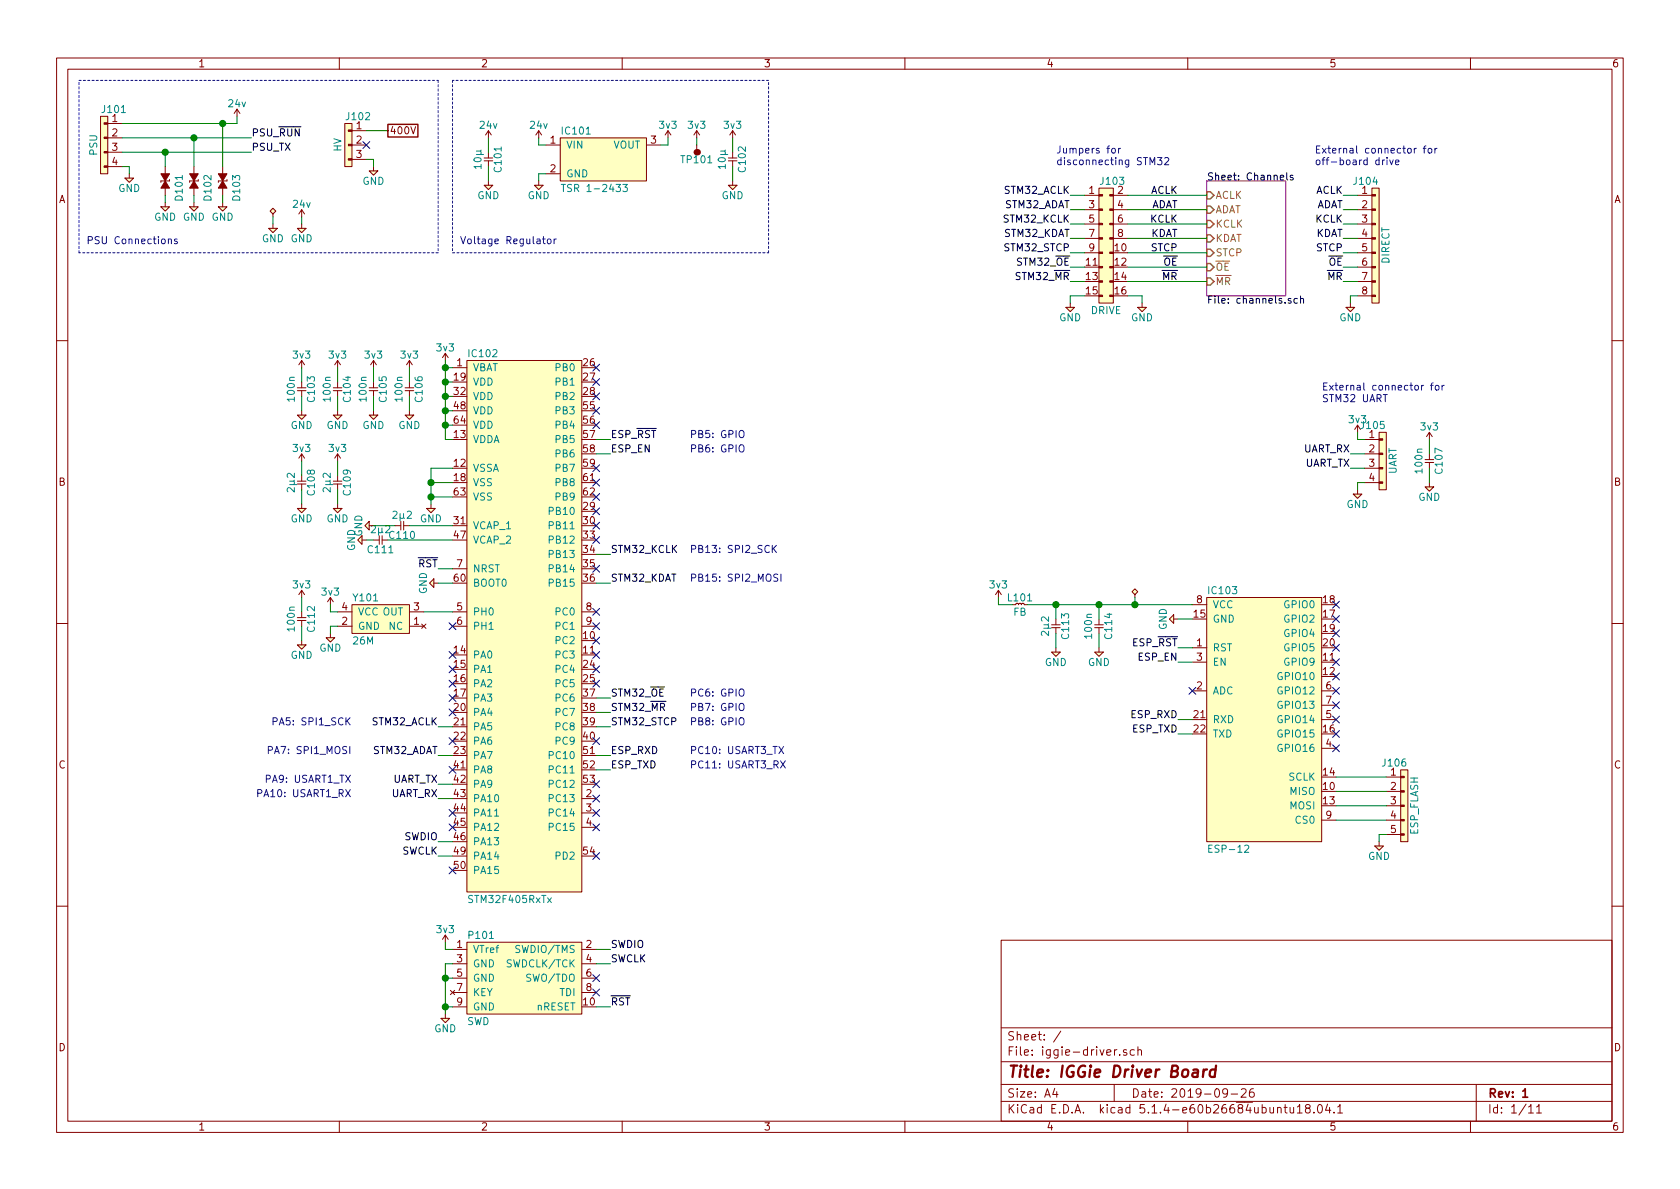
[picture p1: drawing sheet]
EESchema Schematic File Version 4
EELAYER 30 0
EELAYER END
$Descr A4 11693 8268
encoding utf-8
Sheet 1 11
Title "IGGie Driver Board"
Date "2019-09-26"
Rev "1"
Comp ""
Comment1 ""
Comment2 ""
Comment3 ""
Comment4 ""
$EndDescr
$Comp
L agg-kicad:CONN_01x03 J102
U 1 1
P 2450 900
F 0 "J102" H 2400 1000 50  0000 L CNN
F 1 "HV" V 2350 800 50  0000 C CNN
F 2 "agg:MOLEX-KK-254P-03" H 2450 900 50  0001 C CNN
F 3 "" H 2450 900 50  0001 C CNN
F 4 "1360131" H 2450 900 50  0001 C CNN "Farnell"
	1    2450 900 
	1    0    0    -1  
$EndComp
NoConn ~ 2550 1000
$Comp
L agg-kicad:GND #PWR0107
U 1 1
P 2600 1150
F 0 "#PWR0107" H 2470 1190 50  0001 L CNN
F 1 "GND" H 2600 1050 50  0000 C CNN
F 2 "" H 2600 1150 50  0001 C CNN
F 3 "" H 2600 1150 50  0001 C CNN
	1    2600 1150
	-1   0    0    -1  
$EndComp
Wire Wire Line
	2600 1150 2600 1100
Wire Wire Line
	2600 1100 2550 1100
Wire Wire Line
	2550 900  2700 900 
Text GLabel 2700 900  2    50   UnSpc ~ 0
400V
$Sheet
S 8400 1250 550  800 
U 636F06DD
F0 "Channels" 50
F1 "channels.sch" 50
F2 "~MR" I L 8400 1950 50 
F3 "STCP" I L 8400 1750 50 
F4 "~OE" I L 8400 1850 50 
F5 "ACLK" I L 8400 1350 50 
F6 "ADAT" I L 8400 1450 50 
F7 "KCLK" I L 8400 1550 50 
F8 "KDAT" I L 8400 1650 50 
$EndSheet
$Comp
L agg-kicad:PWR #FLG0101
U 1 1
P 1900 1500
F 0 "#FLG0101" H 1900 1660 50  0001 C CNN
F 1 "PWR" H 1900 1590 50  0001 C CNN
F 2 "" H 1900 1500 50  0001 C CNN
F 3 "" H 1900 1500 50  0001 C CNN
	1    1900 1500
	1    0    0    -1  
$EndComp
$Comp
L agg-kicad:GND #PWR0116
U 1 1
P 1900 1550
F 0 "#PWR0116" H 1770 1590 50  0001 L CNN
F 1 "GND" H 1900 1450 50  0000 C CNN
F 2 "" H 1900 1550 50  0001 C CNN
F 3 "" H 1900 1550 50  0001 C CNN
	1    1900 1550
	-1   0    0    -1  
$EndComp
Wire Wire Line
	1900 1550 1900 1500
$Comp
L agg-kicad:CONN_01x04 J101
U 1 1
P 750 850
F 0 "J101" H 700 950 50  0000 L CNN
F 1 "PSU" V 650 700 50  0000 C CNN
F 2 "agg:MOLEX-KK-254P-04" H 750 850 50  0001 C CNN
F 3 "" H 750 850 50  0001 C CNN
F 4 "1360132" H 750 850 50  0001 C CNN "Farnell"
	1    750  850 
	1    0    0    -1  
$EndComp
$Comp
L agg-kicad:24v #PWR0101
U 1 1
P 1650 800
F 0 "#PWR0101" H 1650 910 50  0001 L CNN
F 1 "24v" H 1650 890 50  0000 C CNN
F 2 "" H 1650 800 50  0001 C CNN
F 3 "" H 1650 800 50  0001 C CNN
	1    1650 800 
	1    0    0    -1  
$EndComp
Wire Wire Line
	850  850  1550 850 
Wire Wire Line
	1650 850  1650 800 
$Comp
L agg-kicad:GND #PWR0108
U 1 1
P 900 1200
F 0 "#PWR0108" H 770 1240 50  0001 L CNN
F 1 "GND" H 900 1100 50  0000 C CNN
F 2 "" H 900 1200 50  0001 C CNN
F 3 "" H 900 1200 50  0001 C CNN
	1    900  1200
	1    0    0    -1  
$EndComp
Wire Wire Line
	850  1150 900  1150
Wire Wire Line
	900  1150 900  1200
$Comp
L agg-kicad:ESD_DIODE D101
U 1 1
P 1150 1250
F 0 "D101" H 1100 1350 50  0000 L CNN
F 1 "ESD_DIODE" H 1100 1150 50  0001 L CNN
F 2 "agg:0603" H 1100 1050 50  0001 L CNN
F 3 "" H 1050 1250 50  0001 C CNN
F 4 "2368174" H 1100 950 50  0001 L CNN "Farnell"
F 5 "24V" H 1150 1250 50  0001 C CNN "Voltage"
	1    1150 1250
	0    1    1    0   
$EndComp
$Comp
L agg-kicad:ESD_DIODE D102
U 1 1
P 1350 1250
F 0 "D102" H 1300 1350 50  0000 L CNN
F 1 "ESD_DIODE" H 1300 1150 50  0001 L CNN
F 2 "agg:0603" H 1300 1050 50  0001 L CNN
F 3 "" H 1250 1250 50  0001 C CNN
F 4 "2368174" H 1300 950 50  0001 L CNN "Farnell"
F 5 "24V" H 1350 1250 50  0001 C CNN "Voltage"
	1    1350 1250
	0    1    1    0   
$EndComp
$Comp
L agg-kicad:ESD_DIODE D103
U 1 1
P 1550 1250
F 0 "D103" H 1500 1350 50  0000 L CNN
F 1 "ESD_DIODE" H 1500 1150 50  0001 L CNN
F 2 "agg:0603" H 1500 1050 50  0001 L CNN
F 3 "" H 1450 1250 50  0001 C CNN
F 4 "2368174" H 1500 950 50  0001 L CNN "Farnell"
F 5 "24V" H 1550 1250 50  0001 C CNN "Voltage"
	1    1550 1250
	0    1    1    0   
$EndComp
Wire Wire Line
	1150 1050 1150 1150
Wire Wire Line
	850  1050 1150 1050
Wire Wire Line
	1350 950  1350 1150
Wire Wire Line
	850  950  1350 950 
Wire Wire Line
	1650 850  1550 850 
Wire Wire Line
	1550 850  1550 1150
Connection ~ 1550 850 
$Comp
L agg-kicad:GND #PWR0112
U 1 1
P 1150 1400
F 0 "#PWR0112" H 1020 1440 50  0001 L CNN
F 1 "GND" H 1150 1300 50  0000 C CNN
F 2 "" H 1150 1400 50  0001 C CNN
F 3 "" H 1150 1400 50  0001 C CNN
	1    1150 1400
	1    0    0    -1  
$EndComp
$Comp
L agg-kicad:GND #PWR0113
U 1 1
P 1350 1400
F 0 "#PWR0113" H 1220 1440 50  0001 L CNN
F 1 "GND" H 1350 1300 50  0000 C CNN
F 2 "" H 1350 1400 50  0001 C CNN
F 3 "" H 1350 1400 50  0001 C CNN
	1    1350 1400
	1    0    0    -1  
$EndComp
$Comp
L agg-kicad:GND #PWR0114
U 1 1
P 1550 1400
F 0 "#PWR0114" H 1420 1440 50  0001 L CNN
F 1 "GND" H 1550 1300 50  0000 C CNN
F 2 "" H 1550 1400 50  0001 C CNN
F 3 "" H 1550 1400 50  0001 C CNN
	1    1550 1400
	1    0    0    -1  
$EndComp
Wire Wire Line
	1550 1350 1550 1400
Wire Wire Line
	1350 1400 1350 1350
Wire Wire Line
	1150 1350 1150 1400
Text Label 1750 950  0    50   ~ 0
PSU_~RUN
Text Label 1750 1050 0    50   ~ 0
PSU_TX
Wire Wire Line
	1350 950  1750 950 
Connection ~ 1350 950 
Wire Wire Line
	1750 1050 1150 1050
Connection ~ 1150 1050
Wire Notes Line
	550  550  3050 550 
Wire Notes Line
	3050 550  3050 1750
Wire Notes Line
	3050 1750 550  1750
Wire Notes Line
	550  1750 550  550 
Text Notes 600  1700 0    50   ~ 0
PSU Connections
$Comp
L agg-kicad:24v #PWR0115
U 1 1
P 2100 1500
F 0 "#PWR0115" H 2100 1610 50  0001 L CNN
F 1 "24v" H 2100 1590 50  0000 C CNN
F 2 "" H 2100 1500 50  0001 C CNN
F 3 "" H 2100 1500 50  0001 C CNN
	1    2100 1500
	1    0    0    -1  
$EndComp
$Comp
L agg-kicad:GND #PWR0117
U 1 1
P 2100 1550
F 0 "#PWR0117" H 1970 1590 50  0001 L CNN
F 1 "GND" H 2100 1450 50  0000 C CNN
F 2 "" H 2100 1550 50  0001 C CNN
F 3 "" H 2100 1550 50  0001 C CNN
	1    2100 1550
	-1   0    0    -1  
$EndComp
Wire Wire Line
	2100 1550 2100 1500
$Comp
L agg-kicad:TSR1 IC101
U 1 1
P 4200 1100
F 0 "IC101" H 3900 1300 50  0000 L CNN
F 1 "TSR 1-2433" H 3900 900 50  0000 L CNN
F 2 "agg:TSR1" H 3900 800 50  0001 L CNN
F 3 "http://www.tracopower.com/products/tsr1.pdf" H 3900 700 50  0001 L CNN
F 4 "1696319" H 4200 1100 50  0001 C CNN "Farnell"
	1    4200 1100
	1    0    0    -1  
$EndComp
$Comp
L agg-kicad:C C101
U 1 1
P 3400 1050
F 0 "C101" H 3450 1120 50  0000 C CNN
F 1 "10µ" H 3450 980 50  0000 C CNN
F 2 "agg:1210" H 3400 1050 50  0001 C CNN
F 3 "" H 3400 1050 50  0001 C CNN
F 4 "2781426" H 3400 1050 50  0001 C CNN "Farnell"
F 5 "50V" H 3400 1050 50  0001 C CNN "Voltage"
	1    3400 1050
	0    1    1    0   
$EndComp
$Comp
L agg-kicad:24v #PWR0103
U 1 1
P 3750 950
F 0 "#PWR0103" H 3750 1060 50  0001 L CNN
F 1 "24v" H 3750 1040 50  0000 C CNN
F 2 "" H 3750 950 50  0001 C CNN
F 3 "" H 3750 950 50  0001 C CNN
	1    3750 950 
	1    0    0    -1  
$EndComp
Wire Wire Line
	3750 950  3750 1000
Wire Wire Line
	3750 1000 3800 1000
$Comp
L agg-kicad:GND #PWR0110
U 1 1
P 3750 1250
F 0 "#PWR0110" H 3620 1290 50  0001 L CNN
F 1 "GND" H 3750 1150 50  0000 C CNN
F 2 "" H 3750 1250 50  0001 C CNN
F 3 "" H 3750 1250 50  0001 C CNN
	1    3750 1250
	-1   0    0    -1  
$EndComp
Wire Wire Line
	3750 1250 3750 1200
Wire Wire Line
	3750 1200 3800 1200
Wire Wire Line
	4600 1000 4650 1000
Wire Wire Line
	4650 1000 4650 950 
$Comp
L agg-kicad:TESTPAD TP101
U 1 1
P 4850 1000
F 0 "TP101" V 4950 1000 50  0000 C CNN
F 1 "TESTPAD" H 4850 925 50  0001 L CNN
F 2 "agg:TESTPAD" H 4850 850 50  0001 L CNN
F 3 "" H 4850 1000 50  0001 C CNN
	1    4850 1000
	0    1    1    0   
$EndComp
Wire Wire Line
	4850 950  4850 1000
$Comp
L agg-kicad:24v #PWR0102
U 1 1
P 3400 950
F 0 "#PWR0102" H 3400 1060 50  0001 L CNN
F 1 "24v" H 3400 1040 50  0000 C CNN
F 2 "" H 3400 950 50  0001 C CNN
F 3 "" H 3400 950 50  0001 C CNN
	1    3400 950 
	1    0    0    -1  
$EndComp
Wire Wire Line
	3400 1050 3400 950 
$Comp
L agg-kicad:GND #PWR0109
U 1 1
P 3400 1250
F 0 "#PWR0109" H 3270 1290 50  0001 L CNN
F 1 "GND" H 3400 1150 50  0000 C CNN
F 2 "" H 3400 1250 50  0001 C CNN
F 3 "" H 3400 1250 50  0001 C CNN
	1    3400 1250
	-1   0    0    -1  
$EndComp
Wire Wire Line
	3400 1250 3400 1150
$Comp
L agg-kicad:C C102
U 1 1
P 5100 1050
F 0 "C102" H 5150 1120 50  0000 C CNN
F 1 "10µ" H 5150 980 50  0000 C CNN
F 2 "agg:1210" H 5100 1050 50  0001 C CNN
F 3 "" H 5100 1050 50  0001 C CNN
F 4 "2781426" H 5100 1050 50  0001 C CNN "Farnell"
F 5 "50V" H 5100 1050 50  0001 C CNN "Voltage"
	1    5100 1050
	0    1    1    0   
$EndComp
$Comp
L agg-kicad:GND #PWR0111
U 1 1
P 5100 1250
F 0 "#PWR0111" H 4970 1290 50  0001 L CNN
F 1 "GND" H 5100 1150 50  0000 C CNN
F 2 "" H 5100 1250 50  0001 C CNN
F 3 "" H 5100 1250 50  0001 C CNN
	1    5100 1250
	-1   0    0    -1  
$EndComp
Wire Wire Line
	5100 1250 5100 1150
Wire Wire Line
	5100 1050 5100 950 
$Comp
L agg-kicad:3v3 #PWR0104
U 1 1
P 4650 950
F 0 "#PWR0104" H 4650 1060 50  0001 L CNN
F 1 "3v3" H 4650 1040 50  0000 C CNN
F 2 "" H 4650 950 50  0001 C CNN
F 3 "" H 4650 950 50  0001 C CNN
	1    4650 950 
	1    0    0    -1  
$EndComp
Wire Notes Line
	3150 550  3150 1750
Wire Notes Line
	3150 1750 5350 1750
Wire Notes Line
	5350 1750 5350 550 
Wire Notes Line
	5350 550  3150 550 
Text Notes 3200 1700 0    50   ~ 0
Voltage Regulator
$Comp
L agg-kicad:STM32F405RxTx IC102
U 1 1
P 3650 4350
F 0 "IC102" H 3250 6250 50  0000 L CNN
F 1 "STM32F405RxTx" H 3250 2450 50  0000 L CNN
F 2 "agg:LQFP-64" H 3250 2350 50  0001 L CNN
F 3 "http://www.st.com/st-web-ui/static/active/en/resource/technical/document/datasheet/DM00037051.pdf" H 3250 2250 50  0001 L CNN
F 4 "2064363" H 3250 2150 50  0001 L CNN "Farnell"
	1    3650 4350
	1    0    0    -1  
$EndComp
$Comp
L agg-kicad:SWD P101
U 1 1
P 3650 6800
F 0 "P101" H 3250 7100 50  0000 L CNN
F 1 "SWD" H 3250 6500 50  0000 L CNN
F 2 "agg:FTSH-105-01-F-D-K" H 3250 6400 50  0001 L CNN
F 3 "" H 4000 6600 50  0001 C CNN
F 4 "2856437" H 3650 6800 50  0001 C CNN "Farnell"
	1    3650 6800
	1    0    0    -1  
$EndComp
Wire Wire Line
	4150 6600 4250 6600
Wire Wire Line
	4150 6700 4250 6700
NoConn ~ 4150 6900
Wire Wire Line
	4150 7000 4250 7000
Text Label 4250 6600 0    50   ~ 0
SWDIO
Text Label 4250 6700 0    50   ~ 0
SWCLK
NoConn ~ 4150 6800
Text Label 4250 7000 0    50   ~ 0
~RST
$Comp
L agg-kicad:3v3 #PWR0151
U 1 1
P 3100 6550
F 0 "#PWR0151" H 3100 6660 50  0001 L CNN
F 1 "3v3" H 3100 6640 50  0000 C CNN
F 2 "" H 3100 6550 50  0001 C CNN
F 3 "" H 3100 6550 50  0001 C CNN
	1    3100 6550
	1    0    0    -1  
$EndComp
Wire Wire Line
	3100 6550 3100 6600
Wire Wire Line
	3100 6600 3150 6600
$Comp
L agg-kicad:GND #PWR0152
U 1 1
P 3100 7050
F 0 "#PWR0152" H 2970 7090 50  0001 L CNN
F 1 "GND" H 3100 6950 50  0000 C CNN
F 2 "" H 3100 7050 50  0001 C CNN
F 3 "" H 3100 7050 50  0001 C CNN
	1    3100 7050
	1    0    0    -1  
$EndComp
Wire Wire Line
	3100 7050 3100 7000
Wire Wire Line
	3100 6700 3150 6700
Wire Wire Line
	3150 6800 3100 6800
Connection ~ 3100 6800
Wire Wire Line
	3100 6800 3100 6700
Wire Wire Line
	3150 7000 3100 7000
Connection ~ 3100 7000
Wire Wire Line
	3100 7000 3100 6800
Text Label 3050 5850 2    50   ~ 0
SWDIO
Wire Wire Line
	3050 5850 3150 5850
Text Label 3050 5950 2    50   ~ 0
SWCLK
Wire Wire Line
	3050 5950 3150 5950
$Comp
L agg-kicad:3v3 #PWR0121
U 1 1
P 3100 2500
F 0 "#PWR0121" H 3100 2610 50  0001 L CNN
F 1 "3v3" H 3100 2590 50  0000 C CNN
F 2 "" H 3100 2500 50  0001 C CNN
F 3 "" H 3100 2500 50  0001 C CNN
	1    3100 2500
	1    0    0    -1  
$EndComp
Wire Wire Line
	3100 2500 3100 2550
Wire Wire Line
	3100 2950 3150 2950
Wire Wire Line
	3150 2850 3100 2850
Connection ~ 3100 2850
Wire Wire Line
	3100 2850 3100 2950
Wire Wire Line
	3100 2950 3100 3050
Wire Wire Line
	3100 3050 3150 3050
Connection ~ 3100 2950
Wire Wire Line
	3150 2750 3100 2750
Connection ~ 3100 2750
Wire Wire Line
	3100 2750 3100 2850
Wire Wire Line
	3150 2650 3100 2650
Connection ~ 3100 2650
Wire Wire Line
	3100 2650 3100 2750
Wire Wire Line
	3150 2550 3100 2550
Connection ~ 3100 2550
Wire Wire Line
	3100 2550 3100 2650
$Comp
L agg-kicad:GND #PWR0138
U 1 1
P 3000 3500
F 0 "#PWR0138" H 2870 3540 50  0001 L CNN
F 1 "GND" H 3000 3400 50  0000 C CNN
F 2 "" H 3000 3500 50  0001 C CNN
F 3 "" H 3000 3500 50  0001 C CNN
	1    3000 3500
	1    0    0    -1  
$EndComp
Wire Wire Line
	3000 3500 3000 3450
Wire Wire Line
	3000 3250 3150 3250
Wire Wire Line
	3150 3350 3000 3350
Connection ~ 3000 3350
Wire Wire Line
	3000 3350 3000 3250
Wire Wire Line
	3150 3450 3000 3450
Connection ~ 3000 3450
Wire Wire Line
	3000 3450 3000 3350
Wire Wire Line
	3150 3950 3050 3950
Text Label 3050 3950 2    50   ~ 0
~RST
$Comp
L agg-kicad:3v3 #PWR0105
U 1 1
P 4850 950
F 0 "#PWR0105" H 4850 1060 50  0001 L CNN
F 1 "3v3" H 4850 1040 50  0000 C CNN
F 2 "" H 4850 950 50  0001 C CNN
F 3 "" H 4850 950 50  0001 C CNN
	1    4850 950 
	1    0    0    -1  
$EndComp
$Comp
L agg-kicad:3v3 #PWR0106
U 1 1
P 5100 950
F 0 "#PWR0106" H 5100 1060 50  0001 L CNN
F 1 "3v3" H 5100 1040 50  0000 C CNN
F 2 "" H 5100 950 50  0001 C CNN
F 3 "" H 5100 950 50  0001 C CNN
	1    5100 950 
	1    0    0    -1  
$EndComp
$Comp
L agg-kicad:CONN_01x08 J104
U 1 1
P 9550 1350
F 0 "J104" H 9500 1450 50  0000 L CNN
F 1 "DIRECT" V 9450 1000 50  0000 C CNN
F 2 "agg:MOLEX-PICOBLADE-53398-0871" H 9550 1350 50  0001 C CNN
F 3 "" H 9550 1350 50  0001 C CNN
F 4 "1125371" H 9550 1350 50  0001 C CNN "Farnell"
	1    9550 1350
	-1   0    0    -1  
$EndComp
Wire Wire Line
	9450 1350 9350 1350
Wire Wire Line
	9450 1450 9350 1450
Wire Wire Line
	9450 1550 9350 1550
Wire Wire Line
	9450 1650 9350 1650
Wire Wire Line
	9450 1750 9350 1750
Wire Wire Line
	9450 1850 9350 1850
Wire Wire Line
	9450 1950 9350 1950
Text Label 8200 1350 2    50   ~ 0
ACLK
Text Label 8200 1450 2    50   ~ 0
ADAT
Text Label 8200 1550 2    50   ~ 0
KCLK
Text Label 8200 1650 2    50   ~ 0
KDAT
Text Label 8200 1750 2    50   ~ 0
STCP
Text Label 8200 1850 2    50   ~ 0
~OE
Text Label 8200 1950 2    50   ~ 0
~MR
Text Label 9350 1350 2    50   ~ 0
ACLK
Text Label 9350 1450 2    50   ~ 0
ADAT
Text Label 9350 1550 2    50   ~ 0
KCLK
Text Label 9350 1650 2    50   ~ 0
KDAT
Text Label 9350 1750 2    50   ~ 0
STCP
Text Label 9350 1850 2    50   ~ 0
~OE
Text Label 9350 1950 2    50   ~ 0
~MR
$Comp
L agg-kicad:GND #PWR0120
U 1 1
P 9400 2100
F 0 "#PWR0120" H 9270 2140 50  0001 L CNN
F 1 "GND" H 9400 2000 50  0000 C CNN
F 2 "" H 9400 2100 50  0001 C CNN
F 3 "" H 9400 2100 50  0001 C CNN
	1    9400 2100
	1    0    0    -1  
$EndComp
Wire Wire Line
	9450 2050 9400 2050
Wire Wire Line
	9400 2050 9400 2100
$Comp
L agg-kicad:CONN_02x08 J103
U 1 1
P 7750 1350
F 0 "J103" H 7650 1450 50  0000 L CNN
F 1 "DRIVE" H 7700 550 50  0000 C CNN
F 2 "agg:DIL-254P-16" H 7750 1350 50  0001 C CNN
F 3 "" H 7750 1350 50  0001 C CNN
F 4 "1593445" H 7750 1350 50  0001 C CNN "Farnell"
	1    7750 1350
	1    0    0    -1  
$EndComp
$Comp
L agg-kicad:GND #PWR0119
U 1 1
P 7950 2100
F 0 "#PWR0119" H 7820 2140 50  0001 L CNN
F 1 "GND" H 7950 2000 50  0000 C CNN
F 2 "" H 7950 2100 50  0001 C CNN
F 3 "" H 7950 2100 50  0001 C CNN
	1    7950 2100
	1    0    0    -1  
$EndComp
Wire Wire Line
	7850 2050 7950 2050
Wire Wire Line
	7950 2050 7950 2100
$Comp
L agg-kicad:GND #PWR0118
U 1 1
P 7450 2100
F 0 "#PWR0118" H 7320 2140 50  0001 L CNN
F 1 "GND" H 7450 2000 50  0000 C CNN
F 2 "" H 7450 2100 50  0001 C CNN
F 3 "" H 7450 2100 50  0001 C CNN
	1    7450 2100
	1    0    0    -1  
$EndComp
Wire Wire Line
	7450 2100 7450 2050
Wire Wire Line
	7450 2050 7550 2050
Wire Wire Line
	7850 1350 8400 1350
Wire Wire Line
	7850 1450 8400 1450
Wire Wire Line
	7850 1550 8400 1550
Wire Wire Line
	7850 1650 8400 1650
Wire Wire Line
	7850 1750 8400 1750
Wire Wire Line
	7850 1850 8400 1850
Wire Wire Line
	7850 1950 8400 1950
Text Notes 7350 1150 0    50   ~ 0
Jumpers for\ndisconnecting STM32
Wire Wire Line
	7550 1350 7450 1350
Wire Wire Line
	7550 1450 7450 1450
Wire Wire Line
	7550 1550 7450 1550
Wire Wire Line
	7550 1650 7450 1650
Wire Wire Line
	7550 1750 7450 1750
Wire Wire Line
	7550 1850 7450 1850
Wire Wire Line
	7550 1950 7450 1950
Text Label 7450 1850 2    50   ~ 0
STM32_~OE
Text Label 7450 1950 2    50   ~ 0
STM32_~MR
Text Label 7450 1750 2    50   ~ 0
STM32_STCP
Text Label 7450 1650 2    50   ~ 0
STM32_KDAT
Text Label 7450 1550 2    50   ~ 0
STM32_KCLK
Text Label 7450 1450 2    50   ~ 0
STM32_ADAT
Text Label 7450 1350 2    50   ~ 0
STM32_ACLK
Text Notes 9150 1150 0    50   ~ 0
External connector for\noff-board drive
$Comp
L agg-kicad:CONN_01x04 J105
U 1 1
P 9600 3050
F 0 "J105" H 9550 3150 50  0000 L CNN
F 1 "UART" V 9500 2900 50  0000 C CNN
F 2 "agg:MOLEX-PICOBLADE-53398-0471" H 9600 3050 50  0001 C CNN
F 3 "" H 9600 3050 50  0001 C CNN
F 4 "1125367" H 9600 3050 50  0001 C CNN "Farnell"
	1    9600 3050
	-1   0    0    -1  
$EndComp
$Comp
L agg-kicad:3v3 #PWR0130
U 1 1
P 9450 3000
F 0 "#PWR0130" H 9450 3110 50  0001 L CNN
F 1 "3v3" H 9450 3090 50  0000 C CNN
F 2 "" H 9450 3000 50  0001 C CNN
F 3 "" H 9450 3000 50  0001 C CNN
	1    9450 3000
	1    0    0    -1  
$EndComp
Wire Wire Line
	9450 3000 9450 3050
Wire Wire Line
	9450 3050 9500 3050
$Comp
L agg-kicad:GND #PWR0135
U 1 1
P 9450 3400
F 0 "#PWR0135" H 9320 3440 50  0001 L CNN
F 1 "GND" H 9450 3300 50  0000 C CNN
F 2 "" H 9450 3400 50  0001 C CNN
F 3 "" H 9450 3400 50  0001 C CNN
	1    9450 3400
	1    0    0    -1  
$EndComp
Wire Wire Line
	9450 3400 9450 3350
Wire Wire Line
	9450 3350 9500 3350
Wire Wire Line
	9500 3150 9400 3150
Wire Wire Line
	9400 3250 9500 3250
Text Label 9400 3150 2    50   ~ 0
UART_RX
Text Label 9400 3250 2    50   ~ 0
UART_TX
$Comp
L agg-kicad:C C107
U 1 1
P 9950 3150
F 0 "C107" H 10000 3220 50  0000 C CNN
F 1 "100n" H 10000 3080 50  0000 C CNN
F 2 "agg:0603" H 9950 3150 50  0001 C CNN
F 3 "" H 9950 3150 50  0001 C CNN
F 4 "2320803" H 9950 3150 50  0001 C CNN "Farnell"
F 5 "50V" H 9950 3150 50  0001 C CNN "Voltage"
	1    9950 3150
	0    1    1    0   
$EndComp
$Comp
L agg-kicad:GND #PWR0134
U 1 1
P 9950 3350
F 0 "#PWR0134" H 9820 3390 50  0001 L CNN
F 1 "GND" H 9950 3250 50  0000 C CNN
F 2 "" H 9950 3350 50  0001 C CNN
F 3 "" H 9950 3350 50  0001 C CNN
	1    9950 3350
	-1   0    0    -1  
$EndComp
Wire Wire Line
	9950 3350 9950 3250
Wire Wire Line
	9950 3150 9950 3050
$Comp
L agg-kicad:3v3 #PWR0131
U 1 1
P 9950 3050
F 0 "#PWR0131" H 9950 3160 50  0001 L CNN
F 1 "3v3" H 9950 3140 50  0000 C CNN
F 2 "" H 9950 3050 50  0001 C CNN
F 3 "" H 9950 3050 50  0001 C CNN
	1    9950 3050
	1    0    0    -1  
$EndComp
Text Notes 9200 2800 0    50   ~ 0
External connector for\nSTM32 UART
$Comp
L agg-kicad:C C103
U 1 1
P 2100 2650
F 0 "C103" H 2150 2720 50  0000 C CNN
F 1 "100n" H 2150 2580 50  0000 C CNN
F 2 "agg:0603" H 2100 2650 50  0001 C CNN
F 3 "" H 2100 2650 50  0001 C CNN
F 4 "2320803" H 2100 2650 50  0001 C CNN "Farnell"
F 5 "50V" H 2100 2650 50  0001 C CNN "Voltage"
	1    2100 2650
	0    1    1    0   
$EndComp
$Comp
L agg-kicad:GND #PWR0126
U 1 1
P 2100 2850
F 0 "#PWR0126" H 1970 2890 50  0001 L CNN
F 1 "GND" H 2100 2750 50  0000 C CNN
F 2 "" H 2100 2850 50  0001 C CNN
F 3 "" H 2100 2850 50  0001 C CNN
	1    2100 2850
	-1   0    0    -1  
$EndComp
Wire Wire Line
	2100 2850 2100 2750
Wire Wire Line
	2100 2650 2100 2550
$Comp
L agg-kicad:3v3 #PWR0122
U 1 1
P 2100 2550
F 0 "#PWR0122" H 2100 2660 50  0001 L CNN
F 1 "3v3" H 2100 2640 50  0000 C CNN
F 2 "" H 2100 2550 50  0001 C CNN
F 3 "" H 2100 2550 50  0001 C CNN
	1    2100 2550
	1    0    0    -1  
$EndComp
$Comp
L agg-kicad:C C104
U 1 1
P 2350 2650
F 0 "C104" H 2400 2720 50  0000 C CNN
F 1 "100n" H 2400 2580 50  0000 C CNN
F 2 "agg:0603" H 2350 2650 50  0001 C CNN
F 3 "" H 2350 2650 50  0001 C CNN
F 4 "2320803" H 2350 2650 50  0001 C CNN "Farnell"
F 5 "50V" H 2350 2650 50  0001 C CNN "Voltage"
	1    2350 2650
	0    1    1    0   
$EndComp
$Comp
L agg-kicad:GND #PWR0127
U 1 1
P 2350 2850
F 0 "#PWR0127" H 2220 2890 50  0001 L CNN
F 1 "GND" H 2350 2750 50  0000 C CNN
F 2 "" H 2350 2850 50  0001 C CNN
F 3 "" H 2350 2850 50  0001 C CNN
	1    2350 2850
	-1   0    0    -1  
$EndComp
Wire Wire Line
	2350 2850 2350 2750
Wire Wire Line
	2350 2650 2350 2550
$Comp
L agg-kicad:3v3 #PWR0123
U 1 1
P 2350 2550
F 0 "#PWR0123" H 2350 2660 50  0001 L CNN
F 1 "3v3" H 2350 2640 50  0000 C CNN
F 2 "" H 2350 2550 50  0001 C CNN
F 3 "" H 2350 2550 50  0001 C CNN
	1    2350 2550
	1    0    0    -1  
$EndComp
$Comp
L agg-kicad:C C105
U 1 1
P 2600 2650
F 0 "C105" H 2650 2720 50  0000 C CNN
F 1 "100n" H 2650 2580 50  0000 C CNN
F 2 "agg:0603" H 2600 2650 50  0001 C CNN
F 3 "" H 2600 2650 50  0001 C CNN
F 4 "2320803" H 2600 2650 50  0001 C CNN "Farnell"
F 5 "50V" H 2600 2650 50  0001 C CNN "Voltage"
	1    2600 2650
	0    1    1    0   
$EndComp
$Comp
L agg-kicad:GND #PWR0128
U 1 1
P 2600 2850
F 0 "#PWR0128" H 2470 2890 50  0001 L CNN
F 1 "GND" H 2600 2750 50  0000 C CNN
F 2 "" H 2600 2850 50  0001 C CNN
F 3 "" H 2600 2850 50  0001 C CNN
	1    2600 2850
	-1   0    0    -1  
$EndComp
Wire Wire Line
	2600 2850 2600 2750
Wire Wire Line
	2600 2650 2600 2550
$Comp
L agg-kicad:3v3 #PWR0124
U 1 1
P 2600 2550
F 0 "#PWR0124" H 2600 2660 50  0001 L CNN
F 1 "3v3" H 2600 2640 50  0000 C CNN
F 2 "" H 2600 2550 50  0001 C CNN
F 3 "" H 2600 2550 50  0001 C CNN
	1    2600 2550
	1    0    0    -1  
$EndComp
$Comp
L agg-kicad:C C106
U 1 1
P 2850 2650
F 0 "C106" H 2900 2720 50  0000 C CNN
F 1 "100n" H 2900 2580 50  0000 C CNN
F 2 "agg:0603" H 2850 2650 50  0001 C CNN
F 3 "" H 2850 2650 50  0001 C CNN
F 4 "2320803" H 2850 2650 50  0001 C CNN "Farnell"
F 5 "50V" H 2850 2650 50  0001 C CNN "Voltage"
	1    2850 2650
	0    1    1    0   
$EndComp
$Comp
L agg-kicad:GND #PWR0129
U 1 1
P 2850 2850
F 0 "#PWR0129" H 2720 2890 50  0001 L CNN
F 1 "GND" H 2850 2750 50  0000 C CNN
F 2 "" H 2850 2850 50  0001 C CNN
F 3 "" H 2850 2850 50  0001 C CNN
	1    2850 2850
	-1   0    0    -1  
$EndComp
Wire Wire Line
	2850 2850 2850 2750
Wire Wire Line
	2850 2650 2850 2550
$Comp
L agg-kicad:3v3 #PWR0125
U 1 1
P 2850 2550
F 0 "#PWR0125" H 2850 2660 50  0001 L CNN
F 1 "3v3" H 2850 2640 50  0000 C CNN
F 2 "" H 2850 2550 50  0001 C CNN
F 3 "" H 2850 2550 50  0001 C CNN
	1    2850 2550
	1    0    0    -1  
$EndComp
$Comp
L agg-kicad:C C108
U 1 1
P 2100 3300
F 0 "C108" H 2150 3370 50  0000 C CNN
F 1 "2µ2" H 2150 3230 50  0000 C CNN
F 2 "agg:0603" H 2100 3300 50  0001 C CNN
F 3 "" H 2100 3300 50  0001 C CNN
F 4 "2346896" H 2100 3300 50  0001 C CNN "Farnell"
	1    2100 3300
	0    1    1    0   
$EndComp
$Comp
L agg-kicad:GND #PWR0136
U 1 1
P 2100 3500
F 0 "#PWR0136" H 1970 3540 50  0001 L CNN
F 1 "GND" H 2100 3400 50  0000 C CNN
F 2 "" H 2100 3500 50  0001 C CNN
F 3 "" H 2100 3500 50  0001 C CNN
	1    2100 3500
	-1   0    0    -1  
$EndComp
Wire Wire Line
	2100 3500 2100 3400
Wire Wire Line
	2100 3300 2100 3200
$Comp
L agg-kicad:3v3 #PWR0132
U 1 1
P 2100 3200
F 0 "#PWR0132" H 2100 3310 50  0001 L CNN
F 1 "3v3" H 2100 3290 50  0000 C CNN
F 2 "" H 2100 3200 50  0001 C CNN
F 3 "" H 2100 3200 50  0001 C CNN
	1    2100 3200
	1    0    0    -1  
$EndComp
$Comp
L agg-kicad:C C109
U 1 1
P 2350 3300
F 0 "C109" H 2400 3370 50  0000 C CNN
F 1 "2µ2" H 2400 3230 50  0000 C CNN
F 2 "agg:0603" H 2350 3300 50  0001 C CNN
F 3 "" H 2350 3300 50  0001 C CNN
F 4 "2346896" H 2350 3300 50  0001 C CNN "Farnell"
	1    2350 3300
	0    1    1    0   
$EndComp
$Comp
L agg-kicad:GND #PWR0137
U 1 1
P 2350 3500
F 0 "#PWR0137" H 2220 3540 50  0001 L CNN
F 1 "GND" H 2350 3400 50  0000 C CNN
F 2 "" H 2350 3500 50  0001 C CNN
F 3 "" H 2350 3500 50  0001 C CNN
	1    2350 3500
	-1   0    0    -1  
$EndComp
Wire Wire Line
	2350 3500 2350 3400
Wire Wire Line
	2350 3300 2350 3200
$Comp
L agg-kicad:3v3 #PWR0133
U 1 1
P 2350 3200
F 0 "#PWR0133" H 2350 3310 50  0001 L CNN
F 1 "3v3" H 2350 3290 50  0000 C CNN
F 2 "" H 2350 3200 50  0001 C CNN
F 3 "" H 2350 3200 50  0001 C CNN
	1    2350 3200
	1    0    0    -1  
$EndComp
$Comp
L agg-kicad:C C110
U 1 1
P 2850 3650
F 0 "C110" H 2900 3720 50  0000 C CNN
F 1 "2µ2" H 2900 3580 50  0000 C CNN
F 2 "agg:0603" H 2850 3650 50  0001 C CNN
F 3 "" H 2850 3650 50  0001 C CNN
F 4 "2346896" H 2850 3650 50  0001 C CNN "Farnell"
	1    2850 3650
	-1   0    0    1   
$EndComp
$Comp
L agg-kicad:C C111
U 1 1
P 2700 3750
F 0 "C111" H 2750 3820 50  0000 C CNN
F 1 "2µ2" H 2750 3680 50  0000 C CNN
F 2 "agg:0603" H 2700 3750 50  0001 C CNN
F 3 "" H 2700 3750 50  0001 C CNN
F 4 "2346896" H 2700 3750 50  0001 C CNN "Farnell"
	1    2700 3750
	-1   0    0    1   
$EndComp
Wire Wire Line
	2850 3650 3150 3650
Wire Wire Line
	3150 3750 2700 3750
$Comp
L agg-kicad:GND #PWR0140
U 1 1
P 2550 3750
F 0 "#PWR0140" H 2420 3790 50  0001 L CNN
F 1 "GND" H 2550 3650 50  0000 C CNN
F 2 "" H 2550 3750 50  0001 C CNN
F 3 "" H 2550 3750 50  0001 C CNN
	1    2550 3750
	0    1    1    0   
$EndComp
Wire Wire Line
	2550 3750 2600 3750
$Comp
L agg-kicad:GND #PWR0139
U 1 1
P 2600 3650
F 0 "#PWR0139" H 2470 3690 50  0001 L CNN
F 1 "GND" H 2600 3550 50  0000 C CNN
F 2 "" H 2600 3650 50  0001 C CNN
F 3 "" H 2600 3650 50  0001 C CNN
	1    2600 3650
	0    1    1    0   
$EndComp
Wire Wire Line
	2600 3650 2750 3650
$Comp
L agg-kicad:GND #PWR0141
U 1 1
P 3050 4050
F 0 "#PWR0141" H 2920 4090 50  0001 L CNN
F 1 "GND" H 3050 3950 50  0000 C CNN
F 2 "" H 3050 4050 50  0001 C CNN
F 3 "" H 3050 4050 50  0001 C CNN
	1    3050 4050
	0    1    1    0   
$EndComp
Wire Wire Line
	3050 4050 3150 4050
$Comp
L agg-kicad:TCXO Y101
U 1 1
P 2650 4250
F 0 "Y101" H 2450 4350 50  0000 L CNN
F 1 "26M" H 2450 4050 50  0000 L CNN
F 2 "agg:XTAL-25x20" H 2450 4250 50  0001 C CNN
F 3 "http://www.farnell.com/datasheets/2713166.pdf" H 2450 4250 50  0001 C CNN
F 4 "2986171" H 2450 3950 50  0001 L CNN "Farnell"
	1    2650 4250
	1    0    0    -1  
$EndComp
Wire Wire Line
	2950 4250 3150 4250
NoConn ~ 3150 4350
$Comp
L agg-kicad:C C112
U 1 1
P 2100 4250
F 0 "C112" H 2150 4320 50  0000 C CNN
F 1 "100n" H 2150 4180 50  0000 C CNN
F 2 "agg:0603" H 2100 4250 50  0001 C CNN
F 3 "" H 2100 4250 50  0001 C CNN
F 4 "2320803" H 2100 4250 50  0001 C CNN "Farnell"
F 5 "50V" H 2100 4250 50  0001 C CNN "Voltage"
	1    2100 4250
	0    1    1    0   
$EndComp
$Comp
L agg-kicad:GND #PWR0147
U 1 1
P 2100 4450
F 0 "#PWR0147" H 1970 4490 50  0001 L CNN
F 1 "GND" H 2100 4350 50  0000 C CNN
F 2 "" H 2100 4450 50  0001 C CNN
F 3 "" H 2100 4450 50  0001 C CNN
	1    2100 4450
	-1   0    0    -1  
$EndComp
Wire Wire Line
	2100 4450 2100 4350
Wire Wire Line
	2100 4250 2100 4150
$Comp
L agg-kicad:3v3 #PWR0142
U 1 1
P 2100 4150
F 0 "#PWR0142" H 2100 4260 50  0001 L CNN
F 1 "3v3" H 2100 4240 50  0000 C CNN
F 2 "" H 2100 4150 50  0001 C CNN
F 3 "" H 2100 4150 50  0001 C CNN
	1    2100 4150
	1    0    0    -1  
$EndComp
$Comp
L agg-kicad:3v3 #PWR0144
U 1 1
P 2300 4200
F 0 "#PWR0144" H 2300 4310 50  0001 L CNN
F 1 "3v3" H 2300 4290 50  0000 C CNN
F 2 "" H 2300 4200 50  0001 C CNN
F 3 "" H 2300 4200 50  0001 C CNN
	1    2300 4200
	1    0    0    -1  
$EndComp
$Comp
L agg-kicad:GND #PWR0146
U 1 1
P 2300 4400
F 0 "#PWR0146" H 2170 4440 50  0001 L CNN
F 1 "GND" H 2300 4300 50  0000 C CNN
F 2 "" H 2300 4400 50  0001 C CNN
F 3 "" H 2300 4400 50  0001 C CNN
	1    2300 4400
	-1   0    0    -1  
$EndComp
Wire Wire Line
	2300 4400 2300 4350
Wire Wire Line
	2300 4350 2350 4350
Wire Wire Line
	2350 4250 2300 4250
Wire Wire Line
	2300 4250 2300 4200
Text Label 4250 4850 0    50   ~ 0
STM32_~OE
Text Label 4250 4950 0    50   ~ 0
STM32_~MR
Text Label 4250 5050 0    50   ~ 0
STM32_STCP
Text Label 4250 4050 0    50   ~ 0
STM32_KDAT
Text Label 4250 3850 0    50   ~ 0
STM32_KCLK
Text Label 3050 5250 2    50   ~ 0
STM32_ADAT
Text Label 3050 5050 2    50   ~ 0
STM32_ACLK
$Comp
L agg-kicad:ESP-12 IC103
U 1 1
P 8800 5000
F 0 "IC103" H 8400 5900 50  0000 L CNN
F 1 "ESP-12" H 8400 4100 50  0000 L CNN
F 2 "agg:ESP-12" H 8400 4000 50  0001 L CNN
F 3 "https://www.elecrow.com/download/ESP-12F.pdf" H 8400 3900 50  0001 L CNN
	1    8800 5000
	1    0    0    -1  
$EndComp
$Comp
L agg-kicad:CONN_01x05 J106
U 1 1
P 9750 5400
F 0 "J106" H 9700 5500 50  0000 L CNN
F 1 "ESP_FLASH" V 9650 5200 50  0000 C CNN
F 2 "agg:SIL-254P-05" H 9750 5400 50  0001 C CNN
F 3 "" H 9750 5400 50  0001 C CNN
	1    9750 5400
	-1   0    0    -1  
$EndComp
Wire Wire Line
	9300 5400 9650 5400
Wire Wire Line
	9650 5500 9300 5500
Wire Wire Line
	9300 5600 9650 5600
Wire Wire Line
	9650 5700 9300 5700
$Comp
L agg-kicad:GND #PWR0150
U 1 1
P 9600 5850
F 0 "#PWR0150" H 9470 5890 50  0001 L CNN
F 1 "GND" H 9600 5750 50  0000 C CNN
F 2 "" H 9600 5850 50  0001 C CNN
F 3 "" H 9600 5850 50  0001 C CNN
	1    9600 5850
	1    0    0    -1  
$EndComp
Wire Wire Line
	9600 5850 9600 5800
Wire Wire Line
	9600 5800 9650 5800
Wire Wire Line
	8300 5000 8200 5000
Wire Wire Line
	8200 5100 8300 5100
Text Label 8200 5000 2    50   ~ 0
ESP_RXD
Text Label 8200 5100 2    50   ~ 0
ESP_TXD
NoConn ~ 8300 4800
Wire Wire Line
	8300 4600 8200 4600
Text Label 8200 4600 2    50   ~ 0
ESP_EN
Wire Wire Line
	8200 4500 8300 4500
Text Label 8200 4500 2    50   ~ 0
ESP_~RST
$Comp
L agg-kicad:GND #PWR0145
U 1 1
P 8200 4300
F 0 "#PWR0145" H 8070 4340 50  0001 L CNN
F 1 "GND" H 8200 4200 50  0000 C CNN
F 2 "" H 8200 4300 50  0001 C CNN
F 3 "" H 8200 4300 50  0001 C CNN
	1    8200 4300
	0    1    1    0   
$EndComp
Wire Wire Line
	8200 4300 8300 4300
$Comp
L agg-kicad:L L101
U 1 1
P 7050 4200
F 0 "L101" H 7100 4250 50  0000 C CNN
F 1 "FB" H 7100 4150 50  0000 C CNN
F 2 "agg:0603" H 7050 4200 50  0001 C CNN
F 3 "" H 7050 4200 50  0001 C CNN
F 4 "1515747" H 7050 4200 50  0001 C CNN "Farnell"
	1    7050 4200
	1    0    0    -1  
$EndComp
$Comp
L agg-kicad:C C114
U 1 1
P 7650 4300
F 0 "C114" H 7700 4370 50  0000 C CNN
F 1 "100n" H 7700 4230 50  0000 C CNN
F 2 "agg:0603" H 7650 4300 50  0001 C CNN
F 3 "" H 7650 4300 50  0001 C CNN
F 4 "2320803" H 7650 4300 50  0001 C CNN "Farnell"
F 5 "50V" H 7650 4300 50  0001 C CNN "Voltage"
	1    7650 4300
	0    1    1    0   
$EndComp
$Comp
L agg-kicad:GND #PWR0148
U 1 1
P 7350 4500
F 0 "#PWR0148" H 7220 4540 50  0001 L CNN
F 1 "GND" H 7350 4400 50  0000 C CNN
F 2 "" H 7350 4500 50  0001 C CNN
F 3 "" H 7350 4500 50  0001 C CNN
	1    7350 4500
	-1   0    0    -1  
$EndComp
Wire Wire Line
	7350 4500 7350 4400
Wire Wire Line
	7350 4300 7350 4200
$Comp
L agg-kicad:C C113
U 1 1
P 7350 4300
F 0 "C113" H 7400 4370 50  0000 C CNN
F 1 "2µ2" H 7400 4230 50  0000 C CNN
F 2 "agg:0603" H 7350 4300 50  0001 C CNN
F 3 "" H 7350 4300 50  0001 C CNN
F 4 "2346896" H 7350 4300 50  0001 C CNN "Farnell"
	1    7350 4300
	0    1    1    0   
$EndComp
$Comp
L agg-kicad:GND #PWR0149
U 1 1
P 7650 4500
F 0 "#PWR0149" H 7520 4540 50  0001 L CNN
F 1 "GND" H 7650 4400 50  0000 C CNN
F 2 "" H 7650 4500 50  0001 C CNN
F 3 "" H 7650 4500 50  0001 C CNN
	1    7650 4500
	-1   0    0    -1  
$EndComp
Wire Wire Line
	7650 4500 7650 4400
Wire Wire Line
	7650 4300 7650 4200
Wire Wire Line
	7150 4200 7350 4200
Connection ~ 7350 4200
Wire Wire Line
	7350 4200 7650 4200
Wire Wire Line
	7650 4200 7900 4200
Connection ~ 7650 4200
$Comp
L agg-kicad:3v3 #PWR0143
U 1 1
P 6950 4150
F 0 "#PWR0143" H 6950 4260 50  0001 L CNN
F 1 "3v3" H 6950 4240 50  0000 C CNN
F 2 "" H 6950 4150 50  0001 C CNN
F 3 "" H 6950 4150 50  0001 C CNN
	1    6950 4150
	1    0    0    -1  
$EndComp
Wire Wire Line
	6950 4150 6950 4200
Wire Wire Line
	6950 4200 7050 4200
NoConn ~ 9300 4200
NoConn ~ 9300 4300
NoConn ~ 9300 4400
NoConn ~ 9300 4500
NoConn ~ 9300 4600
NoConn ~ 9300 4700
NoConn ~ 9300 4800
NoConn ~ 9300 4900
NoConn ~ 9300 5000
NoConn ~ 9300 5100
NoConn ~ 9300 5200
Text Label 4250 5250 0    50   ~ 0
ESP_RXD
Text Label 4250 5350 0    50   ~ 0
ESP_TXD
Text Label 4250 3150 0    50   ~ 0
ESP_EN
Text Label 4250 3050 0    50   ~ 0
ESP_~RST
Text Label 3050 5550 2    50   ~ 0
UART_RX
Text Label 3050 5450 2    50   ~ 0
UART_TX
Wire Wire Line
	3050 5050 3150 5050
Wire Wire Line
	3050 5250 3150 5250
Text Notes 2450 5050 2    50   ~ 0
PA5: SPI1_SCK
Text Notes 2450 5250 2    50   ~ 0
PA7: SPI1_MOSI
Wire Wire Line
	4250 3850 4150 3850
Wire Wire Line
	4250 4050 4150 4050
Text Notes 4800 3850 0    50   ~ 0
PB13: SPI2_SCK
Text Notes 4800 4050 0    50   ~ 0
PB15: SPI2_MOSI
Wire Wire Line
	3050 5550 3150 5550
Wire Wire Line
	3150 5450 3050 5450
Text Notes 2450 5450 2    50   ~ 0
PA9: USART1_TX
Text Notes 2450 5550 2    50   ~ 0
PA10: USART1_RX
Wire Wire Line
	4250 5350 4150 5350
Wire Wire Line
	4150 5250 4250 5250
Text Notes 4800 5250 0    50   ~ 0
PC10: USART3_TX
Text Notes 4800 5350 0    50   ~ 0
PC11: USART3_RX
NoConn ~ 4150 5950
Wire Wire Line
	4250 3150 4150 3150
Wire Wire Line
	4150 3050 4250 3050
Text Notes 4800 3050 0    50   ~ 0
PB5: GPIO
Text Notes 4800 3150 0    50   ~ 0
PB6: GPIO
Wire Wire Line
	4150 4850 4250 4850
Wire Wire Line
	4150 4950 4250 4950
Wire Wire Line
	4250 5050 4150 5050
Text Notes 4800 4850 0    50   ~ 0
PC6: GPIO
Text Notes 4800 4950 0    50   ~ 0
PB7: GPIO
Text Notes 4800 5050 0    50   ~ 0
PB8: GPIO
NoConn ~ 4150 5750
NoConn ~ 4150 5650
NoConn ~ 4150 4250
NoConn ~ 4150 4350
NoConn ~ 4150 4450
NoConn ~ 4150 4550
NoConn ~ 4150 4650
NoConn ~ 4150 4750
NoConn ~ 4150 5150
NoConn ~ 4150 5450
NoConn ~ 4150 5550
NoConn ~ 3150 4550
NoConn ~ 3150 4650
NoConn ~ 3150 4750
NoConn ~ 3150 4850
NoConn ~ 3150 4950
NoConn ~ 3150 5150
NoConn ~ 3150 5350
NoConn ~ 3150 5650
NoConn ~ 3150 5750
NoConn ~ 3150 6050
NoConn ~ 4150 2550
NoConn ~ 4150 2650
NoConn ~ 4150 2750
NoConn ~ 4150 2850
NoConn ~ 4150 2950
NoConn ~ 4150 3250
NoConn ~ 4150 3350
NoConn ~ 4150 3450
NoConn ~ 4150 3550
NoConn ~ 4150 3650
NoConn ~ 4150 3750
NoConn ~ 4150 3950
$Comp
L agg-kicad:PWR #FLG0102
U 1 1
P 7900 4150
F 0 "#FLG0102" H 7900 4310 50  0001 C CNN
F 1 "PWR" H 7900 4240 50  0001 C CNN
F 2 "" H 7900 4150 50  0001 C CNN
F 3 "" H 7900 4150 50  0001 C CNN
	1    7900 4150
	1    0    0    -1  
$EndComp
Wire Wire Line
	7900 4150 7900 4200
Connection ~ 7900 4200
Wire Wire Line
	7900 4200 8300 4200
$EndSCHEMATC
